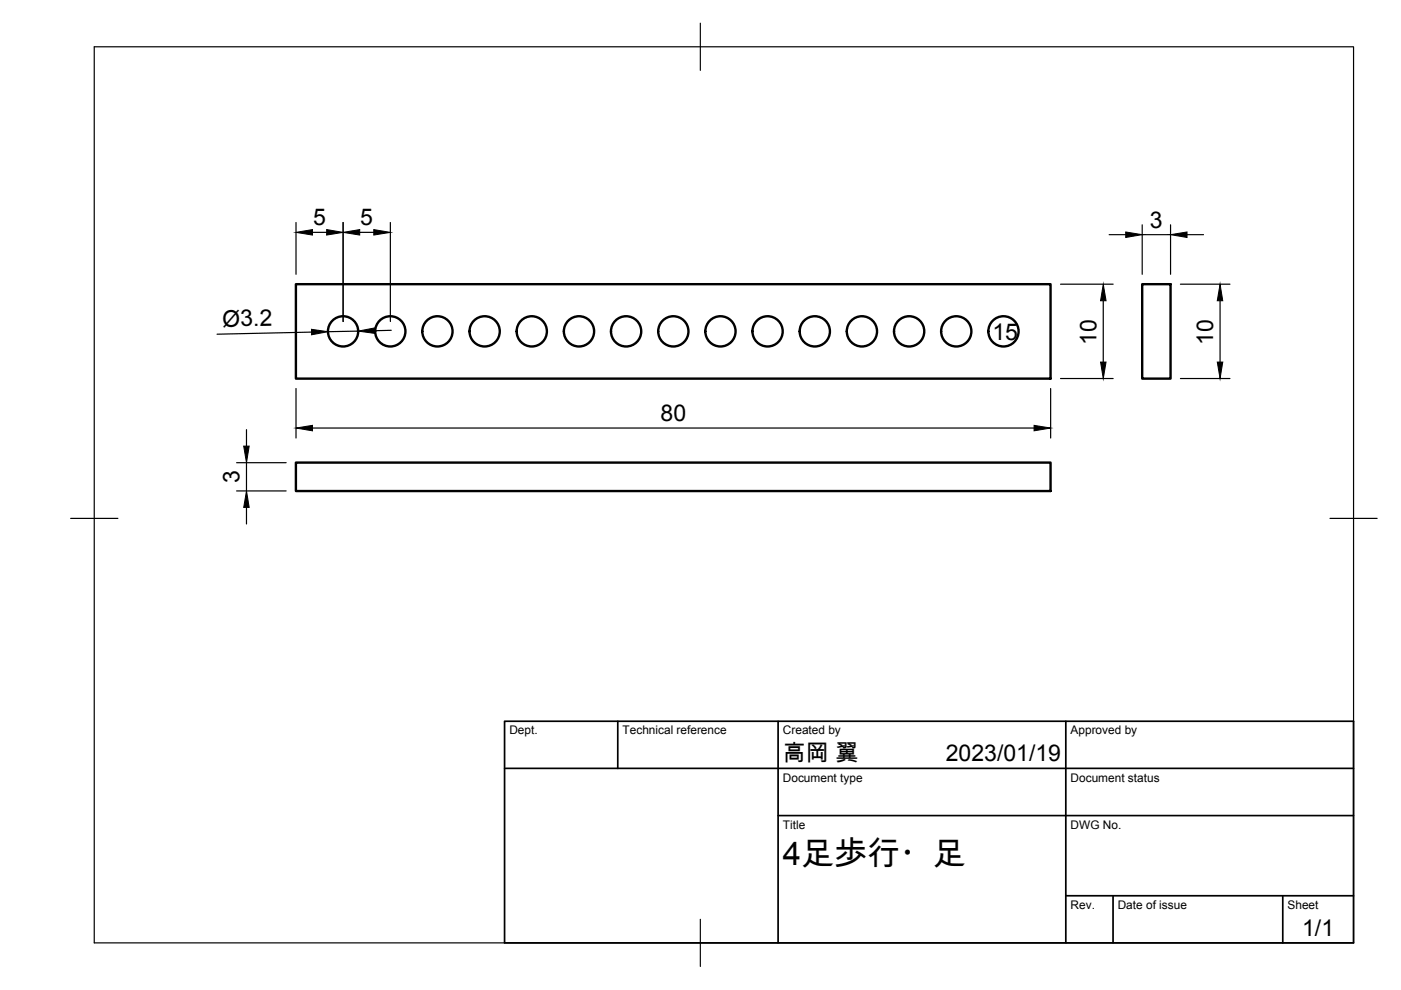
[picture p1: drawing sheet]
<svg xmlns="http://www.w3.org/2000/svg" width="297mm" height="210mm" viewBox="0 0 297 210" stroke-linecap="round" stroke-linejoin="round" font-family="sans-serif">
<!-- layer: Visible -->
<g fill="none" stroke="#000" stroke-width=".51">
<path d="M62.7 60.3h160v20h-160zM242.2 60.3h6v20h-6zM62.7 98.1h160v6h-160z"/>
<circle cx="72.7" cy="70.3" r="3.2"/>
<circle cx="82.8" cy="70.3" r="3.2"/>
<circle cx="92.7" cy="70.3" r="3.2"/>
<circle cx="102.8" cy="70.3" r="3.2"/>
<circle cx="112.7" cy="70.3" r="3.2"/>
<circle cx="122.8" cy="70.3" r="3.2"/>
<circle cx="132.7" cy="70.3" r="3.2"/>
<circle cx="142.8" cy="70.3" r="3.2"/>
<circle cx="152.7" cy="70.3" r="3.2"/>
<circle cx="162.7" cy="70.3" r="3.2"/>
<circle cx="172.8" cy="70.3" r="3.2"/>
<circle cx="182.7" cy="70.3" r="3.2"/>
<circle cx="192.8" cy="70.3" r="3.2"/>
<circle cx="202.7" cy="70.3" r="3.2"/>
<circle cx="212.8" cy="70.3" r="3.2"/>
</g>
<!-- layer: BORDER -->
<path d="M20 9.9h267v190h-267zM148.5 4.9v10M15 109.9h10M282 109.9h10M148.5 194.9v10" fill="none" stroke="#000" stroke-width=".25"/>
<!-- layer: TITLEBLOCK -->
<path d="M107 152.9h180v47h-180zM131 152.9v10M165 152.9v47M226 152.9v47M107 162.9h180M165 172.9h122M226 189.9h61M236 189.9v10M272 189.9v10" fill="none" stroke="#000" stroke-width=".36"/>
<!-- layer: FD_Dimensions -->
<g fill="none" stroke="#000" stroke-width=".25">
<path d="M62.8 47.2v11M66.3 49.3h3M72.7 47.2v21M76.3 49.3h2.9M82.8 47.2v21M235.2 49.8h3.5M242.2 47.7v10.5M242.2 49.8h6M248.2 47.7v10.5M251.7 49.8h3.5M66.1 70.4l-20.1 .5M75.9 70.2l-6.3 .1"/>
<path d="M83 70l-3.5 .1M224.9 60.3h11.1M233.9 63.8v13M250.3 60.3h10.5M258.7 63.8v13M50.2 98.1h10.5M52.3 91.1v3.5M52.3 98.1v6M62.8 82.4v10.5M66.3 90.8h152.9M222.8 82.4v10.5M224.9 80.3h11.1"/>
<path d="M250.3 80.3h10.5M50.2 104.1h10.5M52.3 107.6v3.5"/>
</g>
<g fill="#000" stroke="#000" stroke-width=".21">
<path d="M62.8 49.3l3.5-.6v1.1zM69.3 48.7l3.4 .6-3.4 .5zM72.7 49.3l3.6-.6v1.1zM79.2 48.7l3.6 .6-3.6 .5zM238.7 49.2l3.5 .6-3.5 .5zM248.2 49.8l3.5-.6v1.1zM66 69.8l3.6 .5-3.5 .7zM75.9 70.2l3.5-.7 .1 1.2zM233.3 76.8h1.2l-.6 3.5zM233.9 60.3l.6 3.5h-1.2zM258.7 60.3l.5 3.5h-1.1zM258.1 76.8h1.1l-.5 3.5z"/>
<path d="M51.7 94.6h1.1l-.5 3.5zM62.8 90.8l3.5-.6v1.1zM219.2 90.2l3.6 .6-3.6 .5zM52.3 104.1l.5 3.5h-1.1z"/>
</g>
<text font-size="7" x="166" y="183.4">4足歩行・足</text>
<g font-size="4.9">
<text x="66.4" y="47.8">5</text>
<text x="76.4" y="47.8">5</text>
<text x="243.8" y="48.3">3</text>
<text x="47.2" y="69.3" transform="rotate(-1 47.2 69.3)">Ø3.2</text>
<text x="210.4" y="72.2">15</text>
<text x="232.5" y="73.1" transform="rotate(-90 232.5 73.1)">10</text>
<text x="257.2" y="73.1" transform="rotate(-90 257.2 73.1)">10</text>
<text x="140.1" y="89.3">80</text>
<text x="50.8" y="102.4" transform="rotate(-90 50.8 102.4)">3</text>
<text x="166" y="161.4">高岡 翼</text>
<text x="200.5" y="161.4">2023/01/19</text>
<text x="276.1" y="198.6">1/1</text>
</g>
<g font-size="2.5">
<text x="108" y="155.7">Dept.</text>
<text x="132" y="155.7">Technical reference</text>
<text x="166" y="155.7">Created by</text>
<text x="227" y="155.7">Approved by</text>
<text x="166" y="165.7">Document type</text>
<text x="227" y="165.7">Document status</text>
<text x="166" y="175.7">Title</text>
<text x="227" y="175.7">DWG No.</text>
<text x="227" y="192.7">Rev.</text>
<text x="237" y="192.7">Date of issue</text>
<text x="273" y="192.7">Sheet</text>
</g>
</svg>
